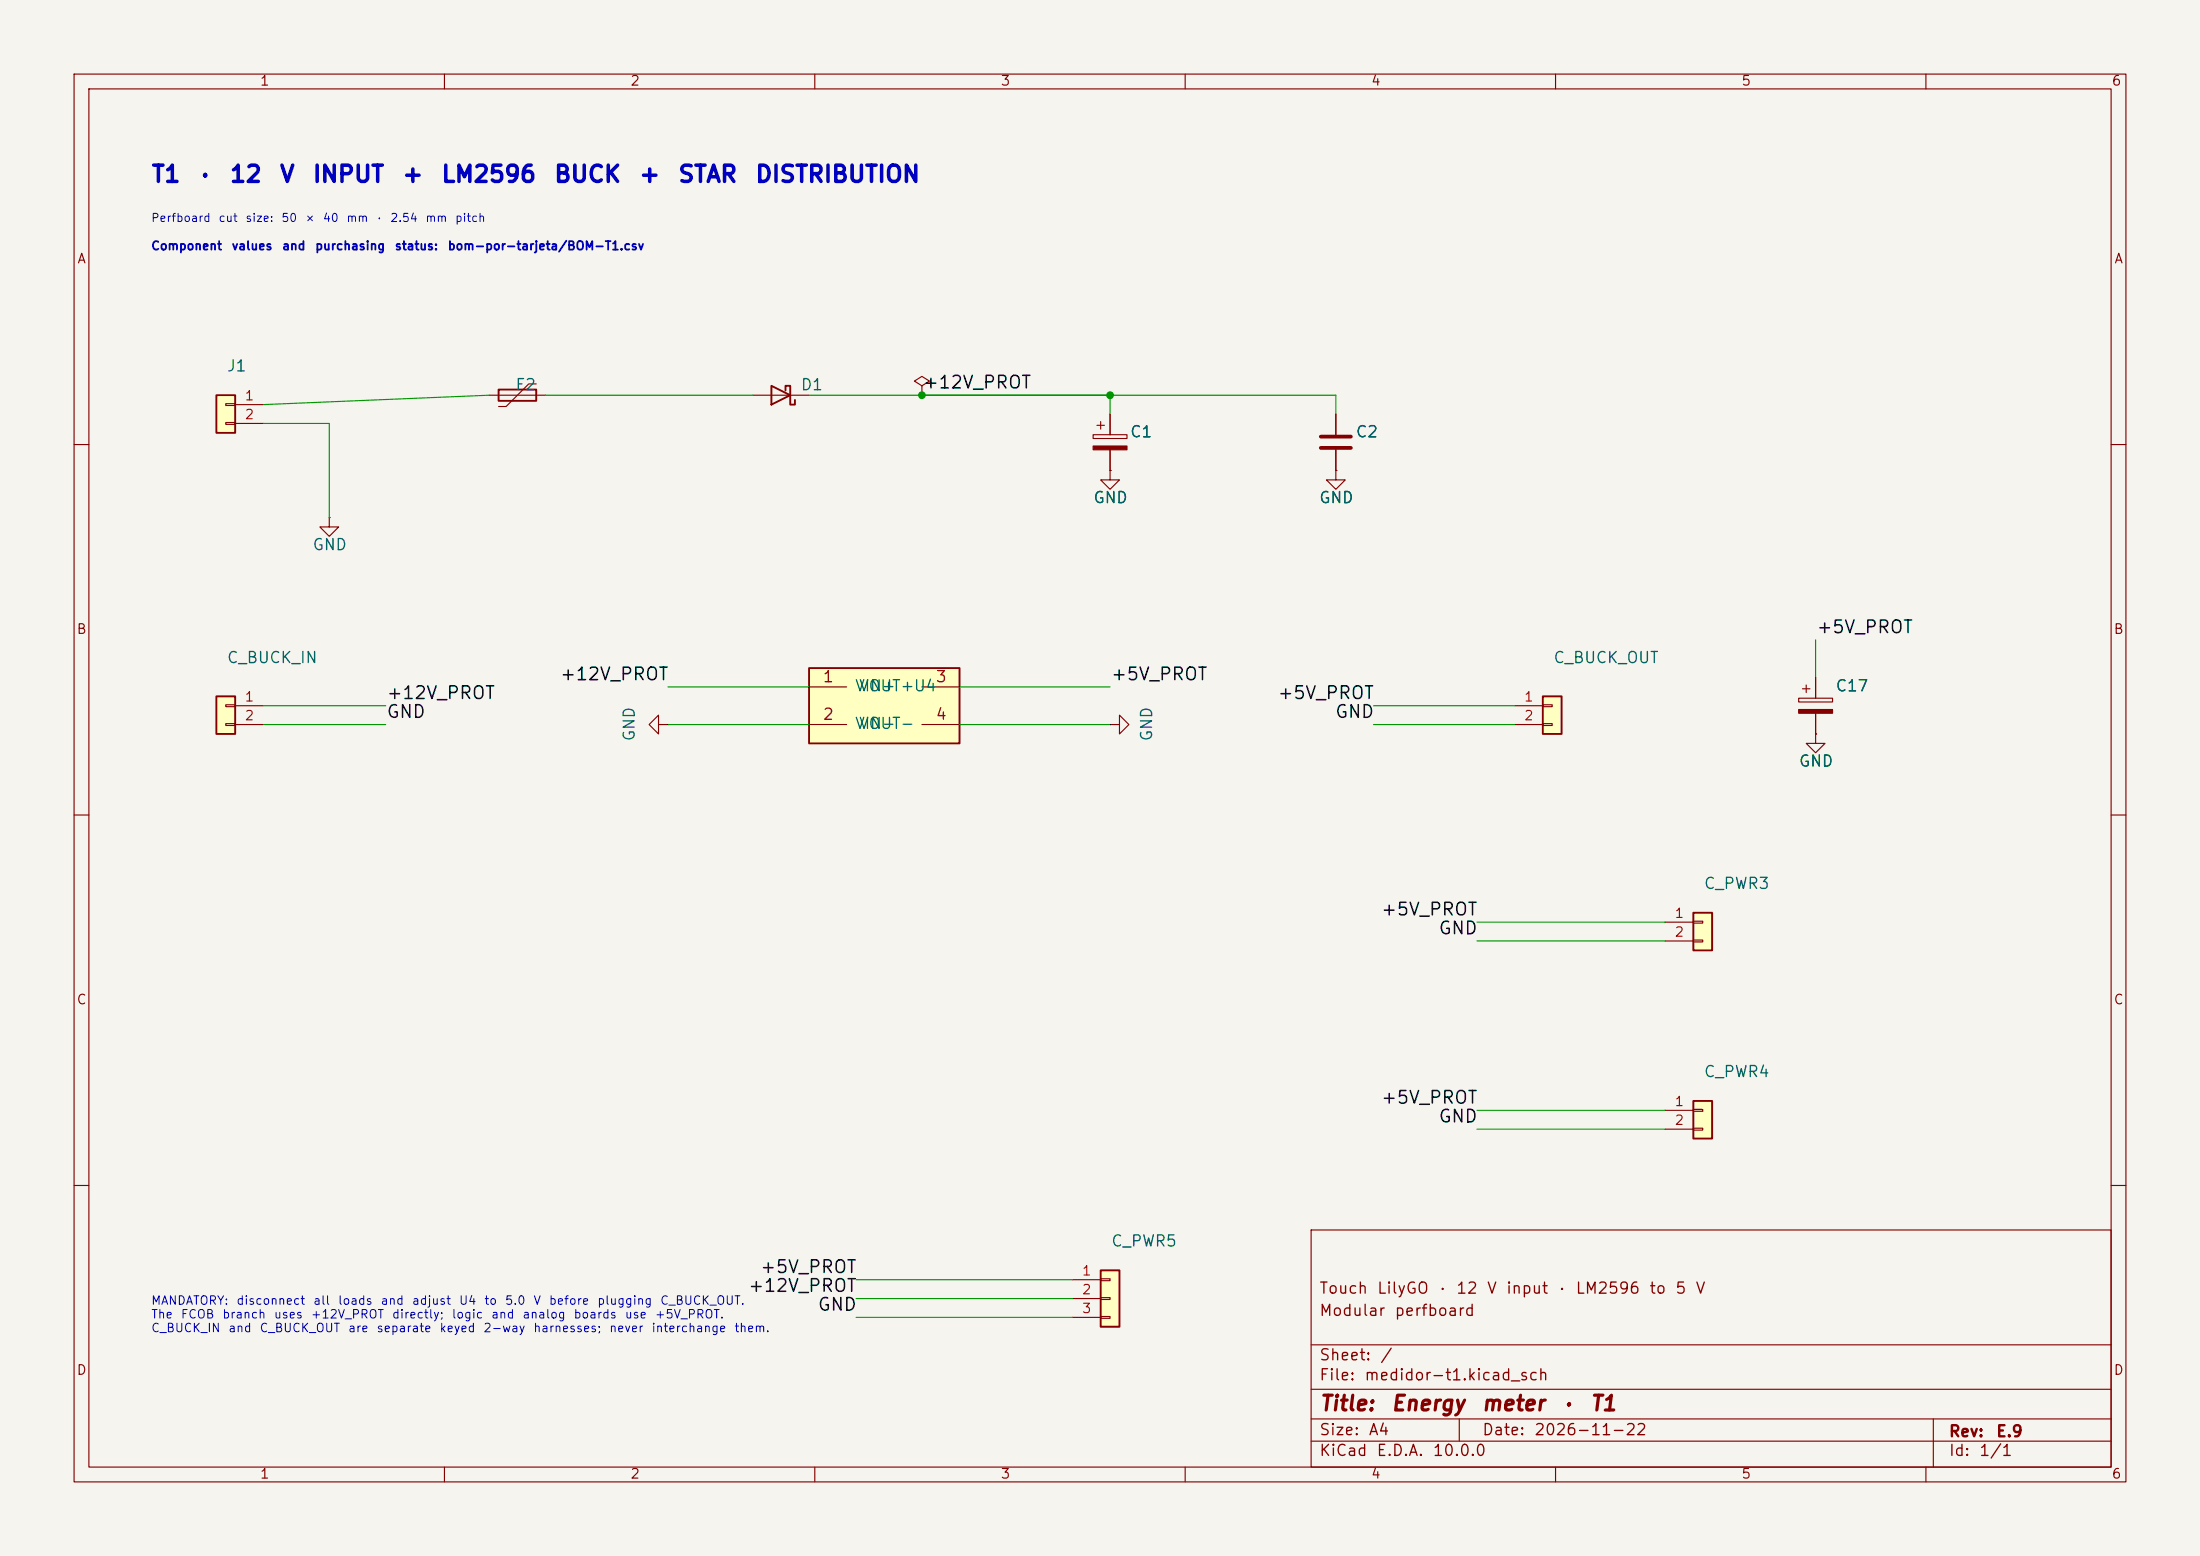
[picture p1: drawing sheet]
(kicad_sch
 (version 20250114)
 (generator "eeschema")
 (generator_version "9.0")
 (paper "A4")
 (title_block
  (title "Energy meter · T1")
  (date "2026-11-22")
  (rev "E.9")
  (company "")
  (comment 1 "Modular perfboard")
  (comment 2 "Touch LilyGO · 12 V input · LM2596 to 5 V"))
 (lib_symbols
  (symbol "Medidor:LM2596_Module"
   (pin_names
    (offset 1.016)) (exclude_from_sim no) (in_bom yes) (on_board yes)
   (property "Reference" "U" (at 0 7.62 0) (effects (font (size 1.5 1.5))))
   (property "Value" "LM2596 adjusted to 5.0 V" (at 0 -7.62 0) (effects (font (size 1.5 1.5))))
   (property "Footprint" "" (at 0 0 0) (effects (font (size 1.5 1.5)) (hide yes)))
   (property "Datasheet" "" (at 0 0 0) (effects (font (size 1.5 1.5)) (hide yes)))
   (property "Description" "Off-board LM2596 buck; adjust to 5.0 V before connecting any load" (at 0 0 0) (effects (font (size 1.5 1.5)) (hide yes)))
   (symbol "LM2596_Module_0_1"
    (rectangle (start -10.16 5.08) (end 10.16 -5.08) (stroke (width 0.254) (type default)) (fill (type background))))
   (symbol "LM2596_Module_1_1"
    (pin power_in line (at -10.16 2.54 0) (length 5.08) (name "VIN+" (effects (font (size 1.5 1.5)))) (number "1" (effects (font (size 1.5 1.5)))))
    (pin power_in line (at -10.16 -2.54 0) (length 5.08) (name "VIN-" (effects (font (size 1.5 1.5)))) (number "2" (effects (font (size 1.5 1.5)))))
    (pin power_out line (at 10.16 2.54 180) (length 5.08) (name "VOUT+" (effects (font (size 1.5 1.5)))) (number "3" (effects (font (size 1.5 1.5)))))
    (pin power_out line (at 10.16 -2.54 180) (length 5.08) (name "VOUT-" (effects (font (size 1.5 1.5)))) (number "4" (effects (font (size 1.5 1.5)))))))
  (symbol "Connector_Generic:Conn_01x02"
   (pin_names
    (offset 1.016) (hide yes)) (exclude_from_sim no) (in_bom yes) (on_board yes)
   (in_pos_files yes)
   (duplicate_pin_numbers_are_jumpers no)
   (property "Reference" "J" (at 0 2.54 0) (show_name no) (do_not_autoplace no) (effects (font (size 1.27 1.27))))
   (property "Value" "Conn_01x02" (at 0 -5.08 0) (show_name no) (do_not_autoplace no) (effects (font (size 1.27 1.27))))
   (property "Footprint" "" (at 0 0 0) (show_name no) (do_not_autoplace no) (hide yes) (effects (font (size 1.27 1.27))))
   (property "Datasheet" "" (at 0 0 0) (show_name no) (do_not_autoplace no) (hide yes) (effects (font (size 1.27 1.27))))
   (property "Description" "Generic connector, single row, 01x02, script generated (kicad-library-utils/schlib/autogen/connector/)" (at 0 0 0) (show_name no) (do_not_autoplace no) (hide yes) (effects (font (size 1.27 1.27))))
   (symbol "Conn_01x02_1_1"
    (rectangle (start -1.27 1.27) (end 1.27 -3.81) (stroke (width 0.254) (type default)) (fill (type background)))
    (rectangle (start -1.27 0.127) (end 0 -0.127) (stroke (width 0.1524) (type default)) (fill (type none)))
    (rectangle (start -1.27 -2.413) (end 0 -2.667) (stroke (width 0.1524) (type default)) (fill (type none)))
    (pin passive line (at -5.08 0 0) (length 3.81) (name "Pin_1" (effects (font (size 1.27 1.27)))) (number "1" (effects (font (size 1.27 1.27)))))
    (pin passive line (at -5.08 -2.54 0) (length 3.81) (name "Pin_2" (effects (font (size 1.27 1.27)))) (number "2" (effects (font (size 1.27 1.27))))))
   (embedded_fonts no))
  (symbol "Device:Polyfuse"
   (pin_numbers (hide yes))
   (pin_names
    (offset 0)) (exclude_from_sim no) (in_bom yes) (on_board yes)
   (in_pos_files yes)
   (duplicate_pin_numbers_are_jumpers no)
   (property "Reference" "F" (at -2.54 0 90) (show_name no) (do_not_autoplace no) (effects (font (size 1.27 1.27))))
   (property "Value" "Polyfuse" (at 2.54 0 90) (show_name no) (do_not_autoplace no) (effects (font (size 1.27 1.27))))
   (property "Footprint" "" (at 1.27 -5.08 0) (show_name no) (do_not_autoplace no) (hide yes) (effects (font (size 1.27 1.27)) (justify left)))
   (property "Datasheet" "" (at 0 0 0) (show_name no) (do_not_autoplace no) (hide yes) (effects (font (size 1.27 1.27))))
   (property "Description" "Resettable fuse, polymeric positive temperature coefficient" (at 0 0 0) (show_name no) (do_not_autoplace no) (hide yes) (effects (font (size 1.27 1.27))))
   (symbol "Polyfuse_0_1"
    (polyline (pts (xy -1.524 2.54) (xy -1.524 1.524) (xy 1.524 -1.524) (xy 1.524 -2.54)) (stroke (width 0) (type default)) (fill (type none)))
    (rectangle (start -0.762 2.54) (end 0.762 -2.54) (stroke (width 0.254) (type default)) (fill (type none)))
    (polyline (pts (xy 0 2.54) (xy 0 -2.54)) (stroke (width 0) (type default)) (fill (type none))))
   (symbol "Polyfuse_1_1"
    (pin passive line (at 0 3.81 270) (length 1.27) (name "" (effects (font (size 1.27 1.27)))) (number "1" (effects (font (size 1.27 1.27)))))
    (pin passive line (at 0 -3.81 90) (length 1.27) (name "" (effects (font (size 1.27 1.27)))) (number "2" (effects (font (size 1.27 1.27))))))
   (embedded_fonts no))
  (symbol "Device:D_Schottky"
   (pin_numbers (hide yes))
   (pin_names
    (offset 1.016) (hide yes)) (exclude_from_sim no) (in_bom yes) (on_board yes)
   (in_pos_files yes)
   (duplicate_pin_numbers_are_jumpers no)
   (property "Reference" "D" (at 0 2.54 0) (show_name no) (do_not_autoplace no) (effects (font (size 1.27 1.27))))
   (property "Value" "D_Schottky" (at 0 -2.54 0) (show_name no) (do_not_autoplace no) (effects (font (size 1.27 1.27))))
   (property "Footprint" "" (at 0 0 0) (show_name no) (do_not_autoplace no) (hide yes) (effects (font (size 1.27 1.27))))
   (property "Datasheet" "" (at 0 0 0) (show_name no) (do_not_autoplace no) (hide yes) (effects (font (size 1.27 1.27))))
   (property "Description" "Schottky diode" (at 0 0 0) (show_name no) (do_not_autoplace no) (hide yes) (effects (font (size 1.27 1.27))))
   (symbol "D_Schottky_0_1"
    (polyline (pts (xy -1.905 0.635) (xy -1.905 1.27) (xy -1.27 1.27) (xy -1.27 -1.27) (xy -0.635 -1.27) (xy -0.635 -0.635)) (stroke (width 0.254) (type default)) (fill (type none)))
    (polyline (pts (xy 1.27 1.27) (xy 1.27 -1.27) (xy -1.27 0) (xy 1.27 1.27)) (stroke (width 0.254) (type default)) (fill (type none)))
    (polyline (pts (xy 1.27 0) (xy -1.27 0)) (stroke (width 0) (type default)) (fill (type none))))
   (symbol "D_Schottky_1_1"
    (pin passive line (at -3.81 0 0) (length 2.54) (name "K" (effects (font (size 1.27 1.27)))) (number "1" (effects (font (size 1.27 1.27)))))
    (pin passive line (at 3.81 0 180) (length 2.54) (name "A" (effects (font (size 1.27 1.27)))) (number "2" (effects (font (size 1.27 1.27))))))
   (embedded_fonts no))
  (symbol "power:PWR_FLAG"
   (power global)
   (pin_numbers (hide yes))
   (pin_names
    (offset 0) (hide yes)) (exclude_from_sim no) (in_bom yes) (on_board yes)
   (in_pos_files yes)
   (duplicate_pin_numbers_are_jumpers no)
   (property "Reference" "#FLG" (at 0 1.905 0) (show_name no) (do_not_autoplace no) (hide yes) (effects (font (size 1.27 1.27))))
   (property "Value" "PWR_FLAG" (at 0 3.81 0) (show_name no) (do_not_autoplace no) (effects (font (size 1.27 1.27))))
   (property "Footprint" "" (at 0 0 0) (show_name no) (do_not_autoplace no) (hide yes) (effects (font (size 1.27 1.27))))
   (property "Datasheet" "" (at 0 0 0) (show_name no) (do_not_autoplace no) (hide yes) (effects (font (size 1.27 1.27))))
   (property "Description" "Special symbol for telling ERC where power comes from" (at 0 0 0) (show_name no) (do_not_autoplace no) (hide yes) (effects (font (size 1.27 1.27))))
   (symbol "PWR_FLAG_0_0"
    (pin power_out line (at 0 0 90) (length 0) (name "" (effects (font (size 1.27 1.27)))) (number "1" (effects (font (size 1.27 1.27))))))
   (symbol "PWR_FLAG_0_1"
    (polyline (pts (xy 0 0) (xy 0 1.27) (xy -1.016 1.905) (xy 0 2.54) (xy 1.016 1.905) (xy 0 1.27)) (stroke (width 0) (type default)) (fill (type none))))
   (embedded_fonts no))
  (symbol "power:GND"
   (power global)
   (pin_numbers (hide yes))
   (pin_names
    (offset 0) (hide yes)) (exclude_from_sim no) (in_bom yes) (on_board yes)
   (in_pos_files yes)
   (duplicate_pin_numbers_are_jumpers no)
   (property "Reference" "#PWR" (at 0 -6.35 0) (show_name no) (do_not_autoplace no) (hide yes) (effects (font (size 1.27 1.27))))
   (property "Value" "GND" (at 0 -3.81 0) (show_name no) (do_not_autoplace no) (effects (font (size 1.27 1.27))))
   (property "Footprint" "" (at 0 0 0) (show_name no) (do_not_autoplace no) (hide yes) (effects (font (size 1.27 1.27))))
   (property "Datasheet" "" (at 0 0 0) (show_name no) (do_not_autoplace no) (hide yes) (effects (font (size 1.27 1.27))))
   (property "Description" "Power symbol creates a global label with name \"GND\" , ground" (at 0 0 0) (show_name no) (do_not_autoplace no) (hide yes) (effects (font (size 1.27 1.27))))
   (symbol "GND_0_1"
    (polyline (pts (xy 0 0) (xy 0 -1.27) (xy 1.27 -1.27) (xy 0 -2.54) (xy -1.27 -1.27) (xy 0 -1.27)) (stroke (width 0) (type default)) (fill (type none))))
   (symbol "GND_1_1"
    (pin power_in line (at 0 0 270) (length 0) (name "" (effects (font (size 1.27 1.27)))) (number "1" (effects (font (size 1.27 1.27))))))
   (embedded_fonts no))
  (symbol "Device:C_Polarized"
   (pin_numbers (hide yes))
   (pin_names
    (offset 0.254)) (exclude_from_sim no) (in_bom yes) (on_board yes)
   (in_pos_files yes)
   (duplicate_pin_numbers_are_jumpers no)
   (property "Reference" "C" (at 0.635 2.54 0) (show_name no) (do_not_autoplace no) (effects (font (size 1.27 1.27)) (justify left)))
   (property "Value" "C_Polarized" (at 0.635 -2.54 0) (show_name no) (do_not_autoplace no) (effects (font (size 1.27 1.27)) (justify left)))
   (property "Footprint" "" (at 0.9652 -3.81 0) (show_name no) (do_not_autoplace no) (hide yes) (effects (font (size 1.27 1.27))))
   (property "Datasheet" "" (at 0 0 0) (show_name no) (do_not_autoplace no) (hide yes) (effects (font (size 1.27 1.27))))
   (property "Description" "Polarized capacitor" (at 0 0 0) (show_name no) (do_not_autoplace no) (hide yes) (effects (font (size 1.27 1.27))))
   (symbol "C_Polarized_0_1"
    (rectangle (start -2.286 0.508) (end 2.286 1.016) (stroke (width 0) (type default)) (fill (type none)))
    (polyline (pts (xy -1.778 2.286) (xy -0.762 2.286)) (stroke (width 0) (type default)) (fill (type none)))
    (polyline (pts (xy -1.27 2.794) (xy -1.27 1.778)) (stroke (width 0) (type default)) (fill (type none)))
    (rectangle (start 2.286 -0.508) (end -2.286 -1.016) (stroke (width 0) (type default)) (fill (type outline))))
   (symbol "C_Polarized_1_1"
    (pin passive line (at 0 3.81 270) (length 2.794) (name "" (effects (font (size 1.27 1.27)))) (number "1" (effects (font (size 1.27 1.27)))))
    (pin passive line (at 0 -3.81 90) (length 2.794) (name "" (effects (font (size 1.27 1.27)))) (number "2" (effects (font (size 1.27 1.27))))))
   (embedded_fonts no))
  (symbol "Device:C"
   (pin_numbers (hide yes))
   (pin_names
    (offset 0.254)) (exclude_from_sim no) (in_bom yes) (on_board yes)
   (in_pos_files yes)
   (duplicate_pin_numbers_are_jumpers no)
   (property "Reference" "C" (at 0.635 2.54 0) (show_name no) (do_not_autoplace no) (effects (font (size 1.27 1.27)) (justify left)))
   (property "Value" "C" (at 0.635 -2.54 0) (show_name no) (do_not_autoplace no) (effects (font (size 1.27 1.27)) (justify left)))
   (property "Footprint" "" (at 0.9652 -3.81 0) (show_name no) (do_not_autoplace no) (hide yes) (effects (font (size 1.27 1.27))))
   (property "Datasheet" "" (at 0 0 0) (show_name no) (do_not_autoplace no) (hide yes) (effects (font (size 1.27 1.27))))
   (property "Description" "Unpolarized capacitor" (at 0 0 0) (show_name no) (do_not_autoplace no) (hide yes) (effects (font (size 1.27 1.27))))
   (symbol "C_0_1"
    (polyline (pts (xy -2.032 0.762) (xy 2.032 0.762)) (stroke (width 0.508) (type default)) (fill (type none)))
    (polyline (pts (xy -2.032 -0.762) (xy 2.032 -0.762)) (stroke (width 0.508) (type default)) (fill (type none))))
   (symbol "C_1_1"
    (pin passive line (at 0 3.81 270) (length 2.794) (name "" (effects (font (size 1.27 1.27)))) (number "1" (effects (font (size 1.27 1.27)))))
    (pin passive line (at 0 -3.81 90) (length 2.794) (name "" (effects (font (size 1.27 1.27)))) (number "2" (effects (font (size 1.27 1.27))))))
   (embedded_fonts no))
  (symbol "Connector_Generic:Conn_01x03"
   (pin_names
    (offset 1.016) (hide yes)) (exclude_from_sim no) (in_bom yes) (on_board yes)
   (in_pos_files yes)
   (duplicate_pin_numbers_are_jumpers no)
   (property "Reference" "J" (at 0 5.08 0) (show_name no) (do_not_autoplace no) (effects (font (size 1.27 1.27))))
   (property "Value" "Conn_01x03" (at 0 -5.08 0) (show_name no) (do_not_autoplace no) (effects (font (size 1.27 1.27))))
   (property "Footprint" "" (at 0 0 0) (show_name no) (do_not_autoplace no) (hide yes) (effects (font (size 1.27 1.27))))
   (property "Datasheet" "" (at 0 0 0) (show_name no) (do_not_autoplace no) (hide yes) (effects (font (size 1.27 1.27))))
   (property "Description" "Generic connector, single row, 01x03, script generated (kicad-library-utils/schlib/autogen/connector/)" (at 0 0 0) (show_name no) (do_not_autoplace no) (hide yes) (effects (font (size 1.27 1.27))))
   (symbol "Conn_01x03_1_1"
    (rectangle (start -1.27 3.81) (end 1.27 -3.81) (stroke (width 0.254) (type default)) (fill (type background)))
    (rectangle (start -1.27 2.667) (end 0 2.413) (stroke (width 0.1524) (type default)) (fill (type none)))
    (rectangle (start -1.27 0.127) (end 0 -0.127) (stroke (width 0.1524) (type default)) (fill (type none)))
    (rectangle (start -1.27 -2.413) (end 0 -2.667) (stroke (width 0.1524) (type default)) (fill (type none)))
    (pin passive line (at -5.08 2.54 0) (length 3.81) (name "Pin_1" (effects (font (size 1.27 1.27)))) (number "1" (effects (font (size 1.27 1.27)))))
    (pin passive line (at -5.08 0 0) (length 3.81) (name "Pin_2" (effects (font (size 1.27 1.27)))) (number "2" (effects (font (size 1.27 1.27)))))
    (pin passive line (at -5.08 -2.54 0) (length 3.81) (name "Pin_3" (effects (font (size 1.27 1.27)))) (number "3" (effects (font (size 1.27 1.27))))))
   (embedded_fonts no)))
 (junction
  (at 124.46 53.34)
  (diameter 0)
  (color 0 0 0 0))
 (junction
  (at 149.86 53.34)
  (diameter 0)
  (color 0 0 0 0))
 (wire
  (pts (xy 35.56 54.61) (xy 66.04 53.34))
  (stroke (width 0) (type default)))
 (wire
  (pts (xy 73.66 53.34) (xy 101.6 53.34))
  (stroke (width 0) (type default)))
 (wire
  (pts (xy 109.22 53.34) (xy 124.46 53.34))
  (stroke (width 0) (type default)))
 (wire
  (pts (xy 35.56 57.15) (xy 44.45 57.15))
  (stroke (width 0) (type default)))
 (wire
  (pts (xy 44.45 57.15) (xy 44.45 69.85))
  (stroke (width 0) (type default)))
 (wire
  (pts (xy 149.86 55.88) (xy 149.86 53.34))
  (stroke (width 0) (type default)))
 (wire
  (pts (xy 124.46 53.34) (xy 149.86 53.34))
  (stroke (width 0) (type default)))
 (wire
  (pts (xy 180.34 55.88) (xy 180.34 53.34))
  (stroke (width 0) (type default)))
 (wire
  (pts (xy 124.46 53.34) (xy 180.34 53.34))
  (stroke (width 0) (type default)))
 (wire
  (pts (xy 35.56 95.25) (xy 52.07 95.25))
  (stroke (width 0) (type default)))
 (wire
  (pts (xy 35.56 97.79) (xy 52.07 97.79))
  (stroke (width 0) (type default)))
 (wire
  (pts (xy 109.22 92.71) (xy 90.17 92.71))
  (stroke (width 0) (type default)))
 (wire
  (pts (xy 109.22 97.79) (xy 90.17 97.79))
  (stroke (width 0) (type default)))
 (wire
  (pts (xy 129.54 92.71) (xy 149.86 92.71))
  (stroke (width 0) (type default)))
 (wire
  (pts (xy 129.54 97.79) (xy 149.86 97.79))
  (stroke (width 0) (type default)))
 (wire
  (pts (xy 204.47 95.25) (xy 185.42 95.25))
  (stroke (width 0) (type default)))
 (wire
  (pts (xy 204.47 97.79) (xy 185.42 97.79))
  (stroke (width 0) (type default)))
 (wire
  (pts (xy 245.11 91.44) (xy 245.11 86.36))
  (stroke (width 0) (type default)))
 (wire
  (pts (xy 224.79 124.46) (xy 199.39 124.46))
  (stroke (width 0) (type default)))
 (wire
  (pts (xy 224.79 127) (xy 199.39 127))
  (stroke (width 0) (type default)))
 (wire
  (pts (xy 224.79 149.86) (xy 199.39 149.86))
  (stroke (width 0) (type default)))
 (wire
  (pts (xy 224.79 152.4) (xy 199.39 152.4))
  (stroke (width 0) (type default)))
 (wire
  (pts (xy 144.78 172.72) (xy 115.57 172.72))
  (stroke (width 0) (type default)))
 (wire
  (pts (xy 144.78 175.26) (xy 115.57 175.26))
  (stroke (width 0) (type default)))
 (wire
  (pts (xy 144.78 177.8) (xy 115.57 177.8))
  (stroke (width 0) (type default)))
 (text "T1 · 12 V INPUT + LM2596 BUCK + STAR DISTRIBUTION"
  (exclude_from_sim no)
  (at 20.32 25.4 0)
  (effects (font (size 2.2 2.2)
    (bold yes)) (justify left bottom)))
 (text "Perfboard cut size: 50 × 40 mm · 2.54 mm pitch"
  (exclude_from_sim no)
  (at 20.32 30.48 0)
  (effects (font (size 1.1 1.1)) (justify left bottom)))
 (text "Component values and purchasing status: bom-por-tarjeta/BOM-T1.csv"
  (exclude_from_sim no)
  (at 20.32 34.29 0)
  (effects (font (size 1.15 1.15)
    (bold yes)) (justify left bottom)))
 (symbol
  (lib_id "Connector_Generic:Conn_01x02")
  (at 30.48 54.61 0)
  (mirror y)
  (unit 1)
  (exclude_from_sim no)
  (in_bom yes)
  (on_board yes)
  (dnp no)
  (property "Reference" "J1" (at 30.48 49.53 0) (effects (font (size 1.5 1.5)) (justify right)))
  (property "Value" "12 V DC FROM CON-156A · CENTER POSITIVE" (at 33.02 57.15 0) (effects (font (size 1.5 1.5)) (justify right) (hide yes)))
  (property "Footprint" "TerminalBlock_CUI:TerminalBlock_CUI_TB007-508-02_1x02_P5.08mm_Horizontal" (at 30.48 54.61 0) (effects (font (size 1.5 1.5)) (hide yes)))
  (property "Datasheet" "" (at 30.48 54.61 0) (effects (font (size 1.5 1.5)) (hide yes)))
  (pin "1")
  (pin "2"))
 (symbol
  (lib_id "Device:Polyfuse")
  (at 69.85 53.34 90)
  (unit 1)
  (exclude_from_sim no)
  (in_bom yes)
  (on_board yes)
  (dnp no)
  (property "Reference" "F2" (at 72.39 52.07 90) (effects (font (size 1.5 1.5)) (justify left)))
  (property "Value" "PTC hold 2.0 A · rated >=16 V" (at 72.39 55.88 90) (effects (font (size 1.5 1.5)) (justify left) (hide yes)))
  (property "Footprint" "Fuse:Fuse_Littelfuse-LVR200" (at 69.85 53.34 0) (effects (font (size 1.5 1.5)) (hide yes)))
  (property "Datasheet" "" (at 69.85 53.34 0) (effects (font (size 1.5 1.5)) (hide yes)))
  (pin "1")
  (pin "2"))
 (symbol
  (lib_id "Device:D_Schottky")
  (at 105.41 53.34 180)
  (unit 1)
  (exclude_from_sim no)
  (in_bom yes)
  (on_board yes)
  (dnp no)
  (property "Reference" "D1" (at 107.95 52.07 0) (effects (font (size 1.5 1.5)) (justify right)))
  (property "Value" "1N5822 3 A" (at 107.95 55.88 0) (effects (font (size 1.5 1.5)) (justify right) (hide yes)))
  (property "Footprint" "Diode_THT:D_DO-201AD_P15.24mm_Horizontal" (at 105.41 53.34 0) (effects (font (size 1.5 1.5)) (hide yes)))
  (property "Datasheet" "" (at 105.41 53.34 0) (effects (font (size 1.5 1.5)) (hide yes)))
  (pin "1")
  (pin "2"))
 (label "+12V_PROT"
  (at 124.46 53.34 0)
  (effects (font (size 1.7 1.7)) (justify left bottom)))
 (symbol
  (lib_id "power:PWR_FLAG")
  (at 124.46 53.34 0)
  (unit 1)
  (exclude_from_sim no)
  (in_bom no)
  (on_board yes)
  (dnp no)
  (property "Reference" "#FLG01" (at 124.46 53.34 0) (effects (font (size 1.5 1.5)) (hide yes)))
  (property "Value" "PWR_FLAG" (at 124.46 49.53 0) (effects (font (size 1.5 1.5)) (hide yes)))
  (property "Footprint" "" (at 124.46 53.34 0) (effects (font (size 1.5 1.5)) (hide yes)))
  (property "Datasheet" "" (at 124.46 53.34 0) (effects (font (size 1.5 1.5)) (hide yes)))
  (pin "1"))
 (symbol
  (lib_id "power:GND")
  (at 44.45 69.85 0)
  (unit 1)
  (exclude_from_sim no)
  (in_bom no)
  (on_board yes)
  (dnp no)
  (property "Reference" "#PWR001" (at 44.45 69.85 0) (effects (font (size 1.5 1.5)) (hide yes)))
  (property "Value" "GND" (at 44.45 73.66 0) (effects (font (size 1.5 1.5))))
  (property "Footprint" "" (at 44.45 69.85 0) (effects (font (size 1.5 1.5)) (hide yes)))
  (property "Datasheet" "" (at 44.45 69.85 0) (effects (font (size 1.5 1.5)) (hide yes)))
  (pin "1"))
 (symbol
  (lib_id "Device:C_Polarized")
  (at 149.86 59.69 0)
  (unit 1)
  (exclude_from_sim no)
  (in_bom yes)
  (on_board yes)
  (dnp no)
  (property "Reference" "C1" (at 152.4 58.42 0) (effects (font (size 1.5 1.5)) (justify left)))
  (property "Value" "470u 35V" (at 152.4 62.23 0) (effects (font (size 1.5 1.5)) (justify left) (hide yes)))
  (property "Footprint" "Capacitor_THT:CP_Radial_D8.0mm_P3.50mm" (at 149.86 59.69 0) (effects (font (size 1.5 1.5)) (hide yes)))
  (property "Datasheet" "" (at 149.86 59.69 0) (effects (font (size 1.5 1.5)) (hide yes)))
  (pin "1")
  (pin "2"))
 (symbol
  (lib_id "Device:C")
  (at 180.34 59.69 0)
  (unit 1)
  (exclude_from_sim no)
  (in_bom yes)
  (on_board yes)
  (dnp no)
  (property "Reference" "C2" (at 182.88 58.42 0) (effects (font (size 1.5 1.5)) (justify left)))
  (property "Value" "100n" (at 182.88 62.23 0) (effects (font (size 1.5 1.5)) (justify left) (hide yes)))
  (property "Footprint" "Capacitor_THT:C_Disc_D5.0mm_W2.5mm_P5.00mm" (at 180.34 59.69 0) (effects (font (size 1.5 1.5)) (hide yes)))
  (property "Datasheet" "" (at 180.34 59.69 0) (effects (font (size 1.5 1.5)) (hide yes)))
  (pin "1")
  (pin "2"))
 (symbol
  (lib_id "power:GND")
  (at 149.86 63.5 0)
  (unit 1)
  (exclude_from_sim no)
  (in_bom no)
  (on_board yes)
  (dnp no)
  (property "Reference" "#PWR002" (at 149.86 63.5 0) (effects (font (size 1.5 1.5)) (hide yes)))
  (property "Value" "GND" (at 149.86 67.31 0) (effects (font (size 1.5 1.5))))
  (property "Footprint" "" (at 149.86 63.5 0) (effects (font (size 1.5 1.5)) (hide yes)))
  (property "Datasheet" "" (at 149.86 63.5 0) (effects (font (size 1.5 1.5)) (hide yes)))
  (pin "1"))
 (symbol
  (lib_id "power:GND")
  (at 180.34 63.5 0)
  (unit 1)
  (exclude_from_sim no)
  (in_bom no)
  (on_board yes)
  (dnp no)
  (property "Reference" "#PWR003" (at 180.34 63.5 0) (effects (font (size 1.5 1.5)) (hide yes)))
  (property "Value" "GND" (at 180.34 67.31 0) (effects (font (size 1.5 1.5))))
  (property "Footprint" "" (at 180.34 63.5 0) (effects (font (size 1.5 1.5)) (hide yes)))
  (property "Datasheet" "" (at 180.34 63.5 0) (effects (font (size 1.5 1.5)) (hide yes)))
  (pin "1"))
 (symbol
  (lib_id "Connector_Generic:Conn_01x02")
  (at 30.48 95.25 0)
  (mirror y)
  (unit 1)
  (exclude_from_sim no)
  (in_bom yes)
  (on_board yes)
  (dnp no)
  (property "Reference" "C_BUCK_IN" (at 30.48 88.9 0) (effects (font (size 1.5 1.5)) (justify right)))
  (property "Value" "TO LM2596 IN: +12V_PROT / GND" (at 33.02 96.52 0) (effects (font (size 1.5 1.5)) (justify right) (hide yes)))
  (property "Footprint" "Connector_JST:JST_XH_B2B-XH-A_1x02_P2.50mm_Vertical" (at 30.48 95.25 0) (effects (font (size 1.5 1.5)) (hide yes)))
  (property "Datasheet" "" (at 30.48 95.25 0) (effects (font (size 1.5 1.5)) (hide yes)))
  (pin "1")
  (pin "2"))
 (label "+12V_PROT"
  (at 52.07 95.25 0)
  (effects (font (size 1.7 1.7)) (justify left bottom)))
 (label "GND"
  (at 52.07 97.79 0)
  (effects (font (size 1.7 1.7)) (justify left bottom)))
 (symbol
  (lib_id "Medidor:LM2596_Module")
  (at 119.38 95.25 0)
  (unit 1)
  (exclude_from_sim no)
  (in_bom yes)
  (on_board yes)
  (dnp no)
  (property "Reference" "U4" (at 123.19 92.71 0) (effects (font (size 1.5 1.5)) (justify left)))
  (property "Value" "LM2596 OFF-BOARD 12→5 V" (at 123.19 96.52 0) (effects (font (size 1.5 1.5)) (justify left) (hide yes)))
  (property "Footprint" "" (at 119.38 95.25 0) (effects (font (size 1.5 1.5)) (hide yes)))
  (property "Datasheet" "" (at 119.38 95.25 0) (effects (font (size 1.5 1.5)) (hide yes)))
  (pin "1")
  (pin "2")
  (pin "3")
  (pin "4"))
 (label "+12V_PROT"
  (at 90.17 92.71 180)
  (effects (font (size 1.7 1.7)) (justify right bottom)))
 (symbol
  (lib_id "power:GND")
  (at 90.17 97.79 270)
  (unit 1)
  (exclude_from_sim no)
  (in_bom no)
  (on_board yes)
  (dnp no)
  (property "Reference" "#PWR004" (at 90.17 97.79 0) (effects (font (size 1.5 1.5)) (hide yes)))
  (property "Value" "GND" (at 85.09 97.79 0) (effects (font (size 1.5 1.5))))
  (property "Footprint" "" (at 90.17 97.79 0) (effects (font (size 1.5 1.5)) (hide yes)))
  (property "Datasheet" "" (at 90.17 97.79 0) (effects (font (size 1.5 1.5)) (hide yes)))
  (pin "1"))
 (label "+5V_PROT"
  (at 149.86 92.71 0)
  (effects (font (size 1.7 1.7)) (justify left bottom)))
 (symbol
  (lib_id "power:GND")
  (at 149.86 97.79 90)
  (unit 1)
  (exclude_from_sim no)
  (in_bom no)
  (on_board yes)
  (dnp no)
  (property "Reference" "#PWR005" (at 149.86 97.79 0) (effects (font (size 1.5 1.5)) (hide yes)))
  (property "Value" "GND" (at 154.94 97.79 0) (effects (font (size 1.5 1.5))))
  (property "Footprint" "" (at 149.86 97.79 0) (effects (font (size 1.5 1.5)) (hide yes)))
  (property "Datasheet" "" (at 149.86 97.79 0) (effects (font (size 1.5 1.5)) (hide yes)))
  (pin "1"))
 (symbol
  (lib_id "Connector_Generic:Conn_01x02")
  (at 209.55 95.25 0)
  (unit 1)
  (exclude_from_sim no)
  (in_bom yes)
  (on_board yes)
  (dnp no)
  (property "Reference" "C_BUCK_OUT" (at 209.55 88.9 0) (effects (font (size 1.5 1.5)) (justify left)))
  (property "Value" "FROM LM2596 OUT: +5V_PROT / GND" (at 213.36 96.52 0) (effects (font (size 1.5 1.5)) (justify left) (hide yes)))
  (property "Footprint" "Connector_JST:JST_XH_B2B-XH-A_1x02_P2.50mm_Vertical" (at 209.55 95.25 0) (effects (font (size 1.5 1.5)) (hide yes)))
  (property "Datasheet" "" (at 209.55 95.25 0) (effects (font (size 1.5 1.5)) (hide yes)))
  (pin "1")
  (pin "2"))
 (label "+5V_PROT"
  (at 185.42 95.25 180)
  (effects (font (size 1.7 1.7)) (justify right bottom)))
 (label "GND"
  (at 185.42 97.79 180)
  (effects (font (size 1.7 1.7)) (justify right bottom)))
 (symbol
  (lib_id "Device:C_Polarized")
  (at 245.11 95.25 0)
  (unit 1)
  (exclude_from_sim no)
  (in_bom yes)
  (on_board yes)
  (dnp no)
  (property "Reference" "C17" (at 247.65 92.71 0) (effects (font (size 1.5 1.5)) (justify left)))
  (property "Value" "680u 16V" (at 247.65 96.52 0) (effects (font (size 1.5 1.5)) (justify left) (hide yes)))
  (property "Footprint" "Capacitor_THT:CP_Radial_D10.0mm_P5.00mm" (at 245.11 95.25 0) (effects (font (size 1.5 1.5)) (hide yes)))
  (property "Datasheet" "" (at 245.11 95.25 0) (effects (font (size 1.5 1.5)) (hide yes)))
  (pin "1")
  (pin "2"))
 (label "+5V_PROT"
  (at 245.11 86.36 0)
  (effects (font (size 1.7 1.7)) (justify left bottom)))
 (symbol
  (lib_id "power:GND")
  (at 245.11 99.06 0)
  (unit 1)
  (exclude_from_sim no)
  (in_bom no)
  (on_board yes)
  (dnp no)
  (property "Reference" "#PWR006" (at 245.11 99.06 0) (effects (font (size 1.5 1.5)) (hide yes)))
  (property "Value" "GND" (at 245.11 102.87 0) (effects (font (size 1.5 1.5))))
  (property "Footprint" "" (at 245.11 99.06 0) (effects (font (size 1.5 1.5)) (hide yes)))
  (property "Datasheet" "" (at 245.11 99.06 0) (effects (font (size 1.5 1.5)) (hide yes)))
  (pin "1"))
 (symbol
  (lib_id "Connector_Generic:Conn_01x02")
  (at 229.87 124.46 0)
  (unit 1)
  (exclude_from_sim no)
  (in_bom yes)
  (on_board yes)
  (dnp no)
  (property "Reference" "C_PWR3" (at 229.87 119.38 0) (effects (font (size 1.5 1.5)) (justify left)))
  (property "Value" "+5V_PROT / GND" (at 232.41 127 0) (effects (font (size 1.5 1.5)) (justify left) (hide yes)))
  (property "Footprint" "Connector_JST:JST_XH_B2B-XH-A_1x02_P2.50mm_Vertical" (at 229.87 124.46 0) (effects (font (size 1.5 1.5)) (hide yes)))
  (property "Datasheet" "" (at 229.87 124.46 0) (effects (font (size 1.5 1.5)) (hide yes)))
  (pin "1")
  (pin "2"))
 (label "+5V_PROT"
  (at 199.39 124.46 180)
  (effects (font (size 1.7 1.7)) (justify right bottom)))
 (label "GND"
  (at 199.39 127 180)
  (effects (font (size 1.7 1.7)) (justify right bottom)))
 (symbol
  (lib_id "Connector_Generic:Conn_01x02")
  (at 229.87 149.86 0)
  (unit 1)
  (exclude_from_sim no)
  (in_bom yes)
  (on_board yes)
  (dnp no)
  (property "Reference" "C_PWR4" (at 229.87 144.78 0) (effects (font (size 1.5 1.5)) (justify left)))
  (property "Value" "+5V_PROT / GND" (at 232.41 152.4 0) (effects (font (size 1.5 1.5)) (justify left) (hide yes)))
  (property "Footprint" "Connector_JST:JST_XH_B2B-XH-A_1x02_P2.50mm_Vertical" (at 229.87 149.86 0) (effects (font (size 1.5 1.5)) (hide yes)))
  (property "Datasheet" "" (at 229.87 149.86 0) (effects (font (size 1.5 1.5)) (hide yes)))
  (pin "1")
  (pin "2"))
 (label "+5V_PROT"
  (at 199.39 149.86 180)
  (effects (font (size 1.7 1.7)) (justify right bottom)))
 (label "GND"
  (at 199.39 152.4 180)
  (effects (font (size 1.7 1.7)) (justify right bottom)))
 (symbol
  (lib_id "Connector_Generic:Conn_01x03")
  (at 149.86 175.26 0)
  (unit 1)
  (exclude_from_sim no)
  (in_bom yes)
  (on_board yes)
  (dnp no)
  (property "Reference" "C_PWR5" (at 149.86 167.64 0) (effects (font (size 1.5 1.5)) (justify left)))
  (property "Value" "+5V_PROT / +12V_PROT / GND" (at 152.4 176.53 0) (effects (font (size 1.5 1.5)) (justify left) (hide yes)))
  (property "Footprint" "Connector_JST:JST_XH_B3B-XH-A_1x03_P2.50mm_Vertical" (at 149.86 175.26 0) (effects (font (size 1.5 1.5)) (hide yes)))
  (property "Datasheet" "" (at 149.86 175.26 0) (effects (font (size 1.5 1.5)) (hide yes)))
  (pin "1")
  (pin "2")
  (pin "3"))
 (label "+5V_PROT"
  (at 115.57 172.72 180)
  (effects (font (size 1.7 1.7)) (justify right bottom)))
 (label "+12V_PROT"
  (at 115.57 175.26 180)
  (effects (font (size 1.7 1.7)) (justify right bottom)))
 (label "GND"
  (at 115.57 177.8 180)
  (effects (font (size 1.7 1.7)) (justify right bottom)))
 (text "MANDATORY: disconnect all loads and adjust U4 to 5.0 V before plugging C_BUCK_OUT.\nThe FCOB branch uses +12V_PROT directly; logic and analog boards use +5V_PROT.\nC_BUCK_IN and C_BUCK_OUT are separate keyed 2-way harnesses; never interchange them."
  (exclude_from_sim no)
  (at 20.32 180.34 0)
  (effects (font (size 1.15 1.15)) (justify left bottom)))
 (sheet_instances
  (path ""
   (page "1")))
 (embedded_fonts no))
